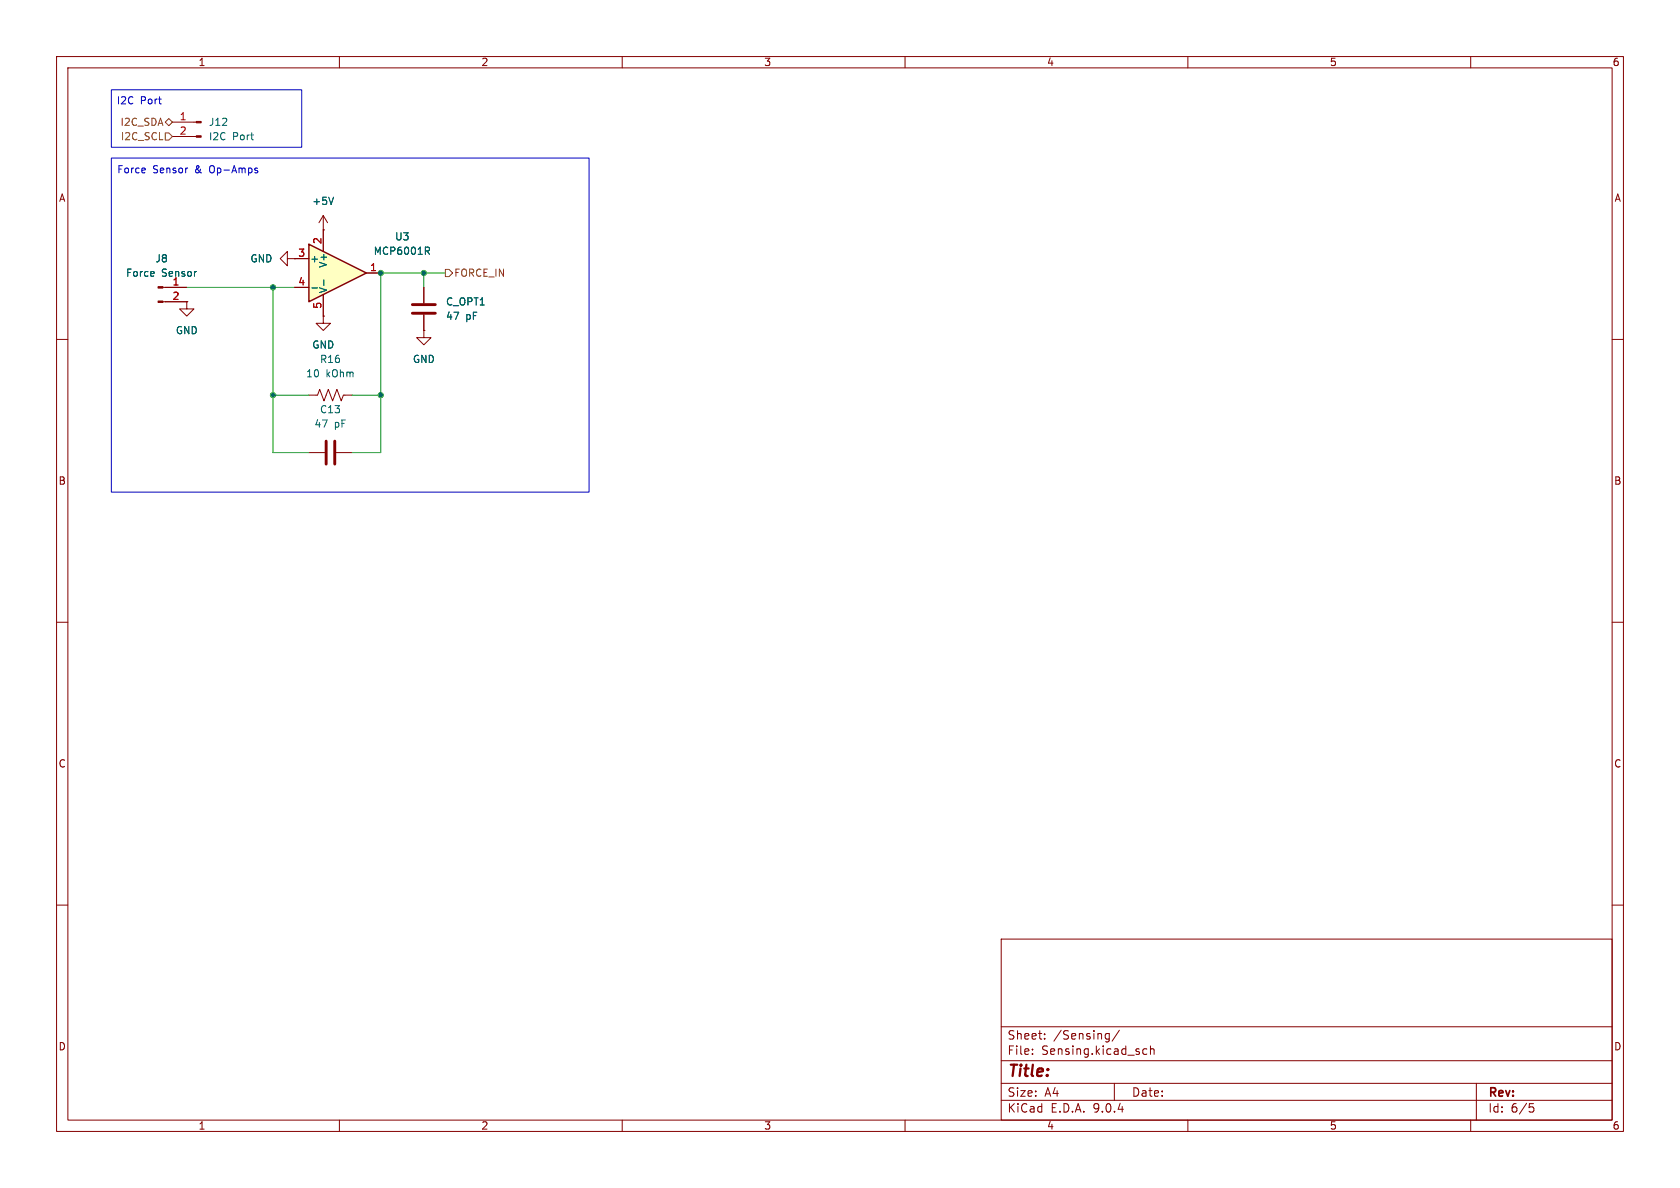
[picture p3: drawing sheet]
<svg xmlns="http://www.w3.org/2000/svg" width="297mm" height="210mm" viewBox="0 0 297 210" stroke-linecap="round" stroke-linejoin="round" font-family="sans-serif">
<g fill="none" stroke="#840000" stroke-width=".18">
<path d="M10 10h277v190h-277zM12 12h273v186h-273zM60 10v2M110 10v2M160 10v2M210 10v2M260 10v2M30.5 21.6h4.2M30.5 24.1h4.2M57.1 38.1l-.7 1.3M57.1 38.1l.8 1.3M57.1 38.1v2.5"/>
<path d="M28.8 50.8h4.2M28.8 53.3h4.2M33 53.3v1.3h1.3l-1.3 1.3-1.3-1.3h1.3M33 53.3h.1M50.8 45.7v-1.2l-1.3 1.2 1.3 1.3v-1.3h1.3M52.1 45.7h.1M57.1 40.6h.1M74.9 50.8v2.8M74.9 55.6v2.8M10 60h2M285 60h2M10 110h2"/>
<path d="M285 110h2M10 160h2M177 166h108v32h-108zM285 160h2M60 198v2M110 198v2M160 198v2M177 194.5h108M177 191.5h108M177 187.5h108M177 181.5h108M182.5 186.3v.1"/>
<path d="M182.5 185.5v.1M184.7 183.6v.1M184.7 182.8v.1M195.7 182.7l.4 .1M196.1 182.7v1.2l-.1 .2-.4 .1M196.1 183.6l-.4 .1M197 191.5v3M197.9 182.1l-1.3 2M202 186.1l.3 .3 .4-.1M202.7 185.5l-.4-.1-.3 .3M203.4 185.5l.2-.1 .4 .1v.9M203.4 184.9v1.5"/>
<path d="M210 198v2M260 198v2M261 191.5v6.5M270.4 195.1h.7M270.5 195.7h.4l.3 .3-.2 .5-.5 .1"/>
</g>
<g fill="#840000" stroke="#840000" stroke-width=".18">
<path d="M34.7 21.5h.9v.2h-.9z"/>
<path d="M34.7 24h.9v.3h-.9z"/>
<path d="M27.9 50.7h.9v.2h-.9z"/>
<path d="M27.9 53.2h.9v.3h-.9z"/>
</g>
<path d="M59 34.9l-.5 1.2" fill="none" stroke="#006464" stroke-width=".18"/>
<path d="M72.9 55.4h4.1M72.9 53.8h4.1" fill="none" stroke="#840000" stroke-width=".51"/>
<path d="M54.6 43.2l10.2 5.1-10.2 5z" fill="#ffffc2"/>
<path d="M54.6 43.2l10.2 5.1-10.2 5z" fill="none" stroke="#840000" stroke-width=".25"/>
<g fill="none" stroke="#840000" stroke-width=".18">
<path d="M29.2 50.8h3.8M29.2 53.3h3.8M33 53.3h.1M52.1 45.7h.1M52.1 45.7h2.5M52.1 50.8h2.5M57.1 55.9v1.3h1.3l-1.3 1.2-1.2-1.2h1.2M57.1 55.9h.1M57.1 40.6h.1M57.1 40.6v3.9M57.1 52.1v3.8M64.8 48.3h2.5"/>
<path d="M74.9 58.4v1.3h1.3l-1.3 1.3-1.2-1.3h1.2M74.9 58.4h.1M74.9 50.8v2.8M74.9 55.6v2.8M54.6 69.9h1.5l.4-1.1 .8 2.1 .7-2.1 .8 2.1 .8-2.1 .7 2.1 .4-1h1.5M54.6 80h2.8M59.4 80h2.8"/>
</g>
<path d="M59 34.9l-.5 1.2M55.1 50.9h1M57.2 49.5v1M75.2 43.7h.5l.2 .2-.1 .4-.6 .1M75.5 44.4l.4 .6" fill="none" stroke="#006464" stroke-width=".18"/>
<path d="M57.7 78v4M59.2 78v4" fill="none" stroke="#840000" stroke-width=".51"/>
<path d="M29.2 23.5h.6l.7 .6-.7 .7h-.6zM29.2 21.6l.6-.6 .7 .6-.7 .6zM78.7 47.6h.7l.6 .7-.6 .6h-.7z" fill="none" stroke="#725600" stroke-width=".18"/>
<path d="M33 50.8h19.1M48.3 50.8v29.2h6.3M74.9 48.3v2.5M78.7 48.3h-11.4v31.7h-5.1M48.3 69.9h6.3M62.2 69.9h5.1" fill="none" stroke="#009600" stroke-width=".18"/>
<path d="M19.7 15.9h33.6v10.1h-33.6zM19.7 27.9h84.4v59.1h-84.4zM45.2 30.1l.3 .1 .1 .2-.2 .2h-.2M45.2 29.7l.3 .1" fill="none" stroke="#0000c2" stroke-width=".18"/>
<g fill="#009600" stroke="#009600" stroke-width=".18">
<circle cx="67.3" cy="48.3" r=".46"/>
<circle cx="74.9" cy="48.3" r=".46"/>
<circle cx="48.3" cy="69.9" r=".46"/>
<circle cx="67.3" cy="69.9" r=".46"/>
<circle cx="48.3" cy="50.8" r=".46"/>
</g>
<text font-size="2.8" fill="#840000" x="178" y="190.9">Title:</text>
<g font-size="2.1" fill="#840000">
<text x="178" y="184">Sheet:</text>
<text x="186.2" y="184">/Sensing/</text>
<text x="178" y="186.7">File:</text>
<text x="184.1" y="186.7">Sensing.kicad_sch</text>
<text x="178" y="196.9">KiCad</text>
<text x="178" y="194.1">Size:</text>
<text x="184.7" y="194.1">A4</text>
<text x="185.7" y="196.9">E.D.A.</text>
<text x="193.3" y="196.9">9.0.4</text>
<text x="200" y="194.1">Date:</text>
<text x="263" y="194.3">Rev:</text>
<text x="263" y="196.9">Id:</text>
<text x="267.1" y="196.9">6/5</text>
</g>
<g font-size="1.8" fill="#840000">
<text x="35" y="11.9">1</text>
<text x="85" y="11.9">2</text>
<text x="135" y="11.9">3</text>
<text x="185" y="11.9">4</text>
<text x="235" y="11.9">5</text>
<text x="285" y="11.9">6</text>
<text x="10.3" y="35.9">A</text>
<text x="285.3" y="35.9">A</text>
<text x="10.3" y="85.9">B</text>
<text x="285.3" y="85.9">B</text>
<text x="10.3" y="135.9">C</text>
<text x="285.3" y="135.9">C</text>
<text x="10.3" y="185.9">D</text>
<text x="285.3" y="185.9">D</text>
<text x="35" y="199.9">1</text>
<text x="85" y="199.9">2</text>
<text x="135" y="199.9">3</text>
<text x="185" y="199.9">4</text>
<text x="235" y="199.9">5</text>
<text x="285" y="199.9">6</text>
</g>
<g font-size="1.8" fill="#0000c2">
<text x="20.5" y="18.6">I2C</text>
<text x="24.8" y="18.6">Port</text>
<text x="20.6" y="30.8">Force</text>
<text x="27" y="30.8">Sensor</text>
<text x="34.6" y="30.8">&amp;</text>
<text x="37.3" y="30.8">Op-Amps</text>
</g>
<g font-size="1.8" fill="#725600">
<text x="21.2" y="22.5">I2C_SDA</text>
<text x="21.3" y="25">I2C_SCL</text>
<text x="80.2" y="49.1">FORCE_IN</text>
</g>
<g font-size="1.8" fill="#a90000">
<text x="31.7" y="21.3">1</text>
<text x="31.7" y="23.9">2</text>
<text x="52.6" y="45.5">3</text>
<text x="56.9" y="43.3" transform="rotate(-90 56.9 43.3)">2</text>
<text x="30.4" y="50.5">1</text>
<text x="30.4" y="53.1">2</text>
<text x="52.6" y="50.5">4</text>
<text x="65.3" y="48">1</text>
<text x="56.9" y="54.7" transform="rotate(-90 56.9 54.7)">5</text>
</g>
<g font-size="1.8" fill="#006464">
<text x="36.8" y="22.5">J12</text>
<text x="36.8" y="25">I2C</text>
<text x="41.1" y="25">Port</text>
<text x="55.1" y="36.4">+5V</text>
<text x="27.4" y="46.6">J8</text>
<text x="44.2" y="46.6">GND</text>
<text x="54.7" y="46.6">+</text>
<text x="58" y="47.4" transform="rotate(-90 58 47.4)">V+</text>
<text x="66" y="45.2">MCP6001R</text>
<text x="69.7" y="42.7">U3</text>
<text x="22.2" y="49.1">Force</text>
<text x="28.6" y="49.1">Sensor</text>
<text x="58" y="51.9" transform="rotate(-90 58 51.9)">V-</text>
<text x="31" y="59.3">GND</text>
<text x="78.7" y="54.2">C_OPT1</text>
<text x="78.7" y="56.7">47</text>
<text x="82.3" y="56.7">pF</text>
<text x="55.1" y="61.8">GND</text>
<text x="56.5" y="64.4">R16</text>
<text x="72.9" y="64.4">GND</text>
<text x="54" y="66.9">10</text>
<text x="57.6" y="66.9">kOhm</text>
<text x="55.5" y="75.8">47</text>
<text x="56.5" y="73.3">C13</text>
<text x="59.1" y="75.8">pF</text>
</g>
</svg>
